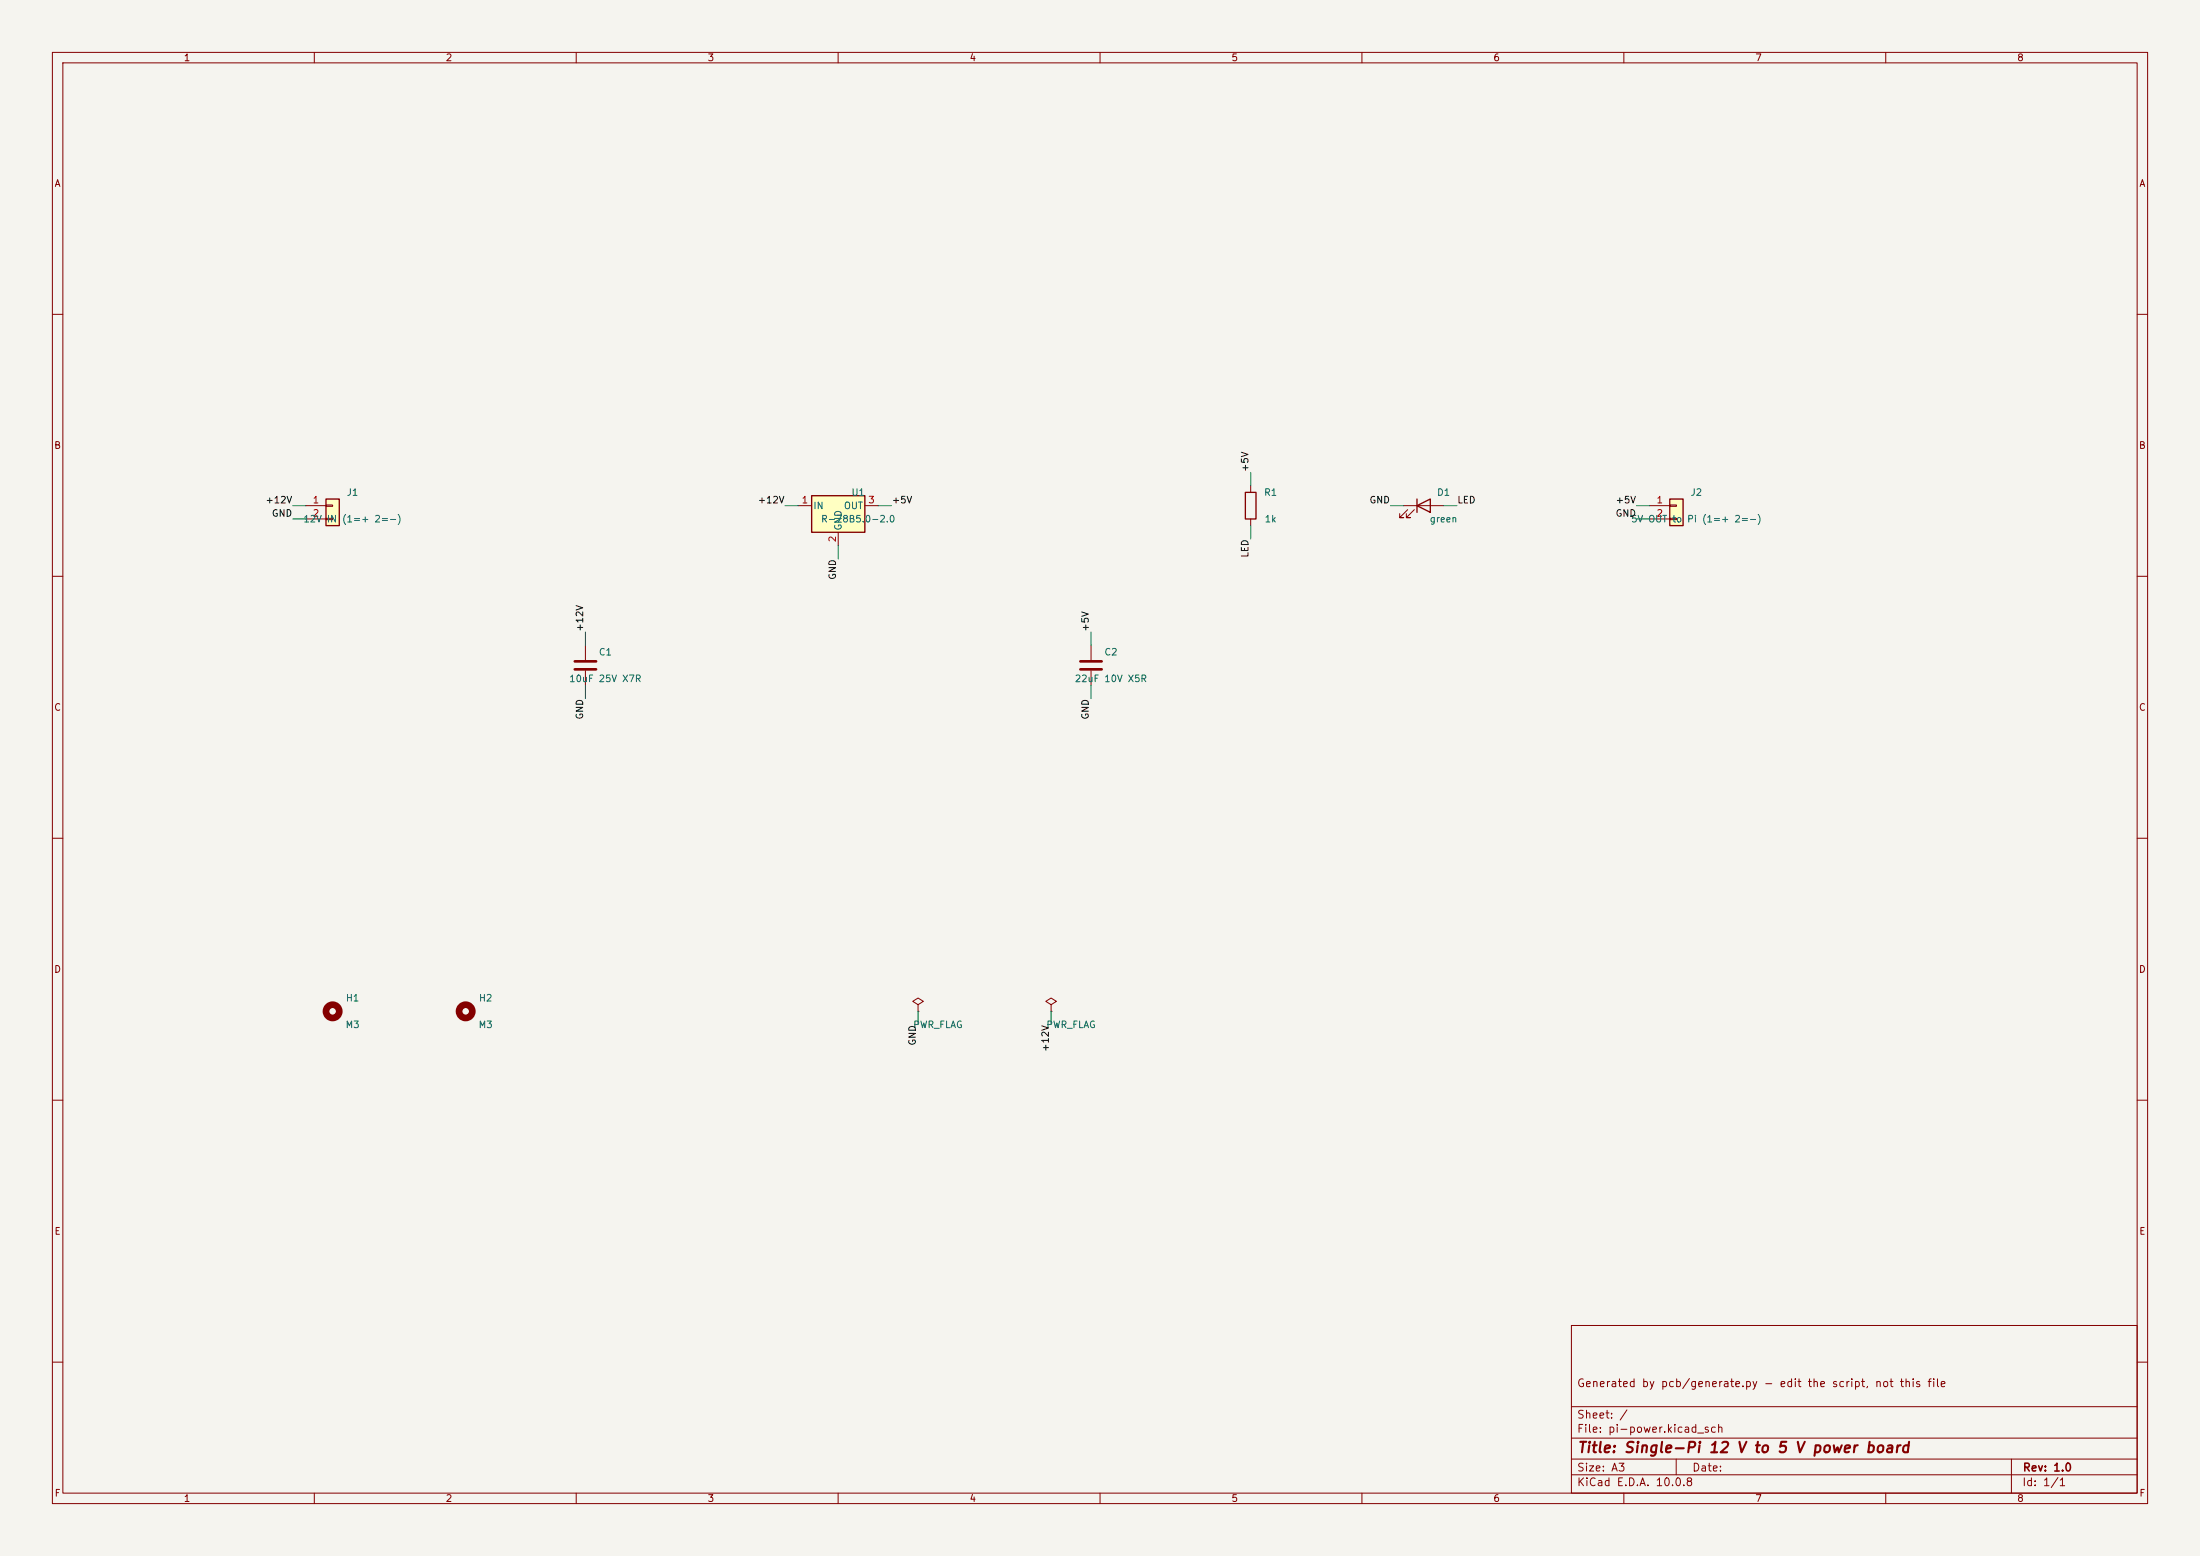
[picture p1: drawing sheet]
(kicad_sch
 (version 20230121)
 (generator eeschema)
 (paper A3)
 (title_block
  (title "Single-Pi 12 V to 5 V power board")
  (rev "1.0")
  (comment 1 "Generated by pcb/generate.py - edit the script, not this file"))
 (lib_symbols
  (symbol "Connector_Generic:Conn_01x02"
   (pin_names hide
    (offset 1.016)) (in_bom yes) (on_board yes)
   (property "Reference" "J" (at 0 2.54 0) (effects (font (size 1.27 1.27))))
   (property "Value" "Conn_01x02" (at 0 -5.08 0) (effects (font (size 1.27 1.27))))
   (property "Footprint" "" (at 0 0 0) (effects hide (font (size 1.27 1.27))))
   (property "Datasheet" "~" (at 0 0 0) (effects hide (font (size 1.27 1.27))))
   (symbol "Conn_01x02_1_1"
    (rectangle (start -1.27 -2.413) (end 0 -2.667) (stroke (width 0.1524) (type default)) (fill (type none)))
    (rectangle (start -1.27 0.127) (end 0 -0.127) (stroke (width 0.1524) (type default)) (fill (type none)))
    (rectangle (start -1.27 1.27) (end 1.27 -3.81) (stroke (width 0.254) (type default)) (fill (type background)))
    (pin passive line (at -5.08 0 0) (length 3.81) (name "Pin_1" (effects (font (size 1.27 1.27)))) (number "1" (effects (font (size 1.27 1.27)))))
    (pin passive line (at -5.08 -2.54 0) (length 3.81) (name "Pin_2" (effects (font (size 1.27 1.27)))) (number "2" (effects (font (size 1.27 1.27)))))))
  (symbol "Device:C"
   (pin_numbers hide)
   (pin_names
    (offset 0.254)) (in_bom yes) (on_board yes)
   (property "Reference" "C" (at 0.635 2.54 0) (effects (font (size 1.27 1.27)) (justify left)))
   (property "Value" "C" (at 0.635 -2.54 0) (effects (font (size 1.27 1.27)) (justify left)))
   (property "Footprint" "" (at 0.9652 -3.81 0) (effects hide (font (size 1.27 1.27))))
   (property "Datasheet" "~" (at 0 0 0) (effects hide (font (size 1.27 1.27))))
   (symbol "C_0_1"
    (polyline (pts (xy -2.032 -0.762) (xy 2.032 -0.762)) (stroke (width 0.508) (type default)) (fill (type none)))
    (polyline (pts (xy -2.032 0.762) (xy 2.032 0.762)) (stroke (width 0.508) (type default)) (fill (type none))))
   (symbol "C_1_1"
    (pin passive line (at 0 3.81 270) (length 2.794) (name "~" (effects (font (size 1.27 1.27)))) (number "1" (effects (font (size 1.27 1.27)))))
    (pin passive line (at 0 -3.81 90) (length 2.794) (name "~" (effects (font (size 1.27 1.27)))) (number "2" (effects (font (size 1.27 1.27)))))))
  (symbol "Regulator_Switching:R-78B1.2-2.0"
   (pin_names
    (offset 0.254)) (in_bom yes) (on_board yes)
   (property "Reference" "U" (at -3.81 3.175 0) (effects (font (size 1.27 1.27))))
   (property "Value" "R-78B1.2-2.0" (at 0 3.175 0) (effects (font (size 1.27 1.27)) (justify left)))
   (property "Footprint" "Converter_DCDC:Converter_DCDC_RECOM_R-78B-2.0_THT" (at 1.27 -6.35 0) (effects hide (font italic (size 1.27 1.27)) (justify left)))
   (property "Datasheet" "https://www.recom-power.com/pdf/Innoline/R-78Bxx-2.0.pdf" (at 0 0 0) (effects hide (font (size 1.27 1.27))))
   (symbol "R-78B1.2-2.0_0_1"
    (rectangle (start -5.08 1.905) (end 5.08 -5.08) (stroke (width 0.254) (type default)) (fill (type background))))
   (symbol "R-78B1.2-2.0_1_1"
    (pin power_in line (at -7.62 0 0) (length 2.54) (name "IN" (effects (font (size 1.27 1.27)))) (number "1" (effects (font (size 1.27 1.27)))))
    (pin power_in line (at 0 -7.62 90) (length 2.54) (name "GND" (effects (font (size 1.27 1.27)))) (number "2" (effects (font (size 1.27 1.27)))))
    (pin power_out line (at 7.62 0 180) (length 2.54) (name "OUT" (effects (font (size 1.27 1.27)))) (number "3" (effects (font (size 1.27 1.27)))))))
  (symbol "Device:R"
   (pin_numbers hide)
   (pin_names
    (offset 0)) (in_bom yes) (on_board yes)
   (property "Reference" "R" (at 2.032 0 90) (effects (font (size 1.27 1.27))))
   (property "Value" "R" (at 0 0 90) (effects (font (size 1.27 1.27))))
   (property "Footprint" "" (at -1.778 0 90) (effects hide (font (size 1.27 1.27))))
   (property "Datasheet" "~" (at 0 0 0) (effects hide (font (size 1.27 1.27))))
   (symbol "R_0_1"
    (rectangle (start -1.016 -2.54) (end 1.016 2.54) (stroke (width 0.254) (type default)) (fill (type none))))
   (symbol "R_1_1"
    (pin passive line (at 0 3.81 270) (length 1.27) (name "~" (effects (font (size 1.27 1.27)))) (number "1" (effects (font (size 1.27 1.27)))))
    (pin passive line (at 0 -3.81 90) (length 1.27) (name "~" (effects (font (size 1.27 1.27)))) (number "2" (effects (font (size 1.27 1.27)))))))
  (symbol "Device:LED"
   (pin_numbers hide)
   (pin_names hide
    (offset 1.016)) (in_bom yes) (on_board yes)
   (property "Reference" "D" (at 0 2.54 0) (effects (font (size 1.27 1.27))))
   (property "Value" "LED" (at 0 -2.54 0) (effects (font (size 1.27 1.27))))
   (property "Footprint" "" (at 0 0 0) (effects hide (font (size 1.27 1.27))))
   (property "Datasheet" "~" (at 0 0 0) (effects hide (font (size 1.27 1.27))))
   (symbol "LED_0_1"
    (polyline (pts (xy -1.27 -1.27) (xy -1.27 1.27)) (stroke (width 0.254) (type default)) (fill (type none)))
    (polyline (pts (xy -1.27 0) (xy 1.27 0)) (stroke (width 0) (type default)) (fill (type none)))
    (polyline (pts (xy 1.27 -1.27) (xy 1.27 1.27) (xy -1.27 0) (xy 1.27 -1.27)) (stroke (width 0.254) (type default)) (fill (type none)))
    (polyline (pts (xy -3.048 -0.762) (xy -4.572 -2.286) (xy -3.81 -2.286) (xy -4.572 -2.286) (xy -4.572 -1.524)) (stroke (width 0) (type default)) (fill (type none)))
    (polyline (pts (xy -1.778 -0.762) (xy -3.302 -2.286) (xy -2.54 -2.286) (xy -3.302 -2.286) (xy -3.302 -1.524)) (stroke (width 0) (type default)) (fill (type none))))
   (symbol "LED_1_1"
    (pin passive line (at -3.81 0 0) (length 2.54) (name "K" (effects (font (size 1.27 1.27)))) (number "1" (effects (font (size 1.27 1.27)))))
    (pin passive line (at 3.81 0 180) (length 2.54) (name "A" (effects (font (size 1.27 1.27)))) (number "2" (effects (font (size 1.27 1.27)))))))
  (symbol "Mechanical:MountingHole"
   (pin_names
    (offset 1.016)) (in_bom yes) (on_board yes)
   (property "Reference" "H" (at 0 5.08 0) (effects (font (size 1.27 1.27))))
   (property "Value" "MountingHole" (at 0 3.175 0) (effects (font (size 1.27 1.27))))
   (property "Footprint" "" (at 0 0 0) (effects hide (font (size 1.27 1.27))))
   (property "Datasheet" "~" (at 0 0 0) (effects hide (font (size 1.27 1.27))))
   (symbol "MountingHole_0_1"
    (circle (center 0 0) (radius 1.27) (stroke (width 1.27) (type default)) (fill (type none)))))
  (symbol "power:PWR_FLAG"
   (power)
   (pin_numbers hide)
   (pin_names hide
    (offset 0)) (in_bom yes) (on_board yes)
   (property "Reference" "#FLG" (at 0 1.905 0) (effects hide (font (size 1.27 1.27))))
   (property "Value" "PWR_FLAG" (at 0 3.81 0) (effects (font (size 1.27 1.27))))
   (property "Footprint" "" (at 0 0 0) (effects hide (font (size 1.27 1.27))))
   (property "Datasheet" "~" (at 0 0 0) (effects hide (font (size 1.27 1.27))))
   (symbol "PWR_FLAG_0_0"
    (pin power_out line (at 0 0 90) (length 0) (name "pwr" (effects (font (size 1.27 1.27)))) (number "1" (effects (font (size 1.27 1.27))))))
   (symbol "PWR_FLAG_0_1"
    (polyline (pts (xy 0 0) (xy 0 1.27) (xy -1.016 1.905) (xy 0 2.54) (xy 1.016 1.905) (xy 0 1.27)) (stroke (width 0) (type default)) (fill (type none))))))
 (symbol
  (lib_id "Connector_Generic:Conn_01x02") (at 63.5 96.52 0) (unit 1) (in_bom yes) (on_board yes) (dnp no)
  (property "Reference" "J1" (at 67.31 93.97999999999999 0) (effects (font (size 1.27 1.27))))
  (property "Value" "12V IN (1=+ 2=-)" (at 67.31 99.06 0) (effects (font (size 1.27 1.27))))
  (property "Footprint" "TerminalBlock_Phoenix:TerminalBlock_Phoenix_MKDS-1,5-2-5.08_1x02_P5.08mm_Horizontal" (at 63.5 101.6 0) (effects hide (font (size 1.27 1.27))))
  (property "Datasheet" "~" (at 63.5 104.14 0) (effects hide (font (size 1.27 1.27))))
  (property "MPN" "Phoenix Contact 1715721 (MKDS 1,5/2-5,08)" (at 63.5 106.67999999999999 0) (effects hide (font (size 1.27 1.27)))) (pin "1") (pin "2"))
 (wire (pts (xy 58.42 96.52) (xy 55.88 96.52)) (stroke (width 0) (type default)))
 (label "+12V" (at 55.88 96.52 180) (fields_autoplaced) (effects (font (size 1.27 1.27)) (justify right bottom)))
 (wire (pts (xy 58.42 99.06) (xy 55.88 99.06)) (stroke (width 0) (type default)))
 (label "GND" (at 55.88 99.06 180) (fields_autoplaced) (effects (font (size 1.27 1.27)) (justify right bottom)))
 (symbol
  (lib_id "Device:C") (at 111.76 127.0 0) (unit 1) (in_bom yes) (on_board yes) (dnp no)
  (property "Reference" "C1" (at 115.57000000000001 124.46 0) (effects (font (size 1.27 1.27))))
  (property "Value" "10uF 25V X7R" (at 115.57000000000001 129.54 0) (effects (font (size 1.27 1.27))))
  (property "Footprint" "Capacitor_SMD:C_1206_3216Metric" (at 111.76 132.08 0) (effects hide (font (size 1.27 1.27))))
  (property "Datasheet" "~" (at 111.76 134.62 0) (effects hide (font (size 1.27 1.27))))
  (property "MPN" "Murata GRM31CR71E106KA12L or equiv. (10uF 25V X7R 1206)" (at 111.76 137.16 0) (effects hide (font (size 1.27 1.27)))) (pin "1") (pin "2"))
 (wire (pts (xy 111.76 123.19) (xy 111.76 120.65)) (stroke (width 0) (type default)))
 (label "+12V" (at 111.76 120.65 90) (fields_autoplaced) (effects (font (size 1.27 1.27)) (justify left bottom)))
 (wire (pts (xy 111.76 130.81) (xy 111.76 133.35)) (stroke (width 0) (type default)))
 (label "GND" (at 111.76 133.35 270) (fields_autoplaced) (effects (font (size 1.27 1.27)) (justify right bottom)))
 (symbol
  (lib_id "Regulator_Switching:R-78B1.2-2.0") (at 160.02 96.52 0) (unit 1) (in_bom yes) (on_board yes) (dnp no)
  (property "Reference" "U1" (at 163.83 93.97999999999999 0) (effects (font (size 1.27 1.27))))
  (property "Value" "R-78B5.0-2.0" (at 163.83 99.06 0) (effects (font (size 1.27 1.27))))
  (property "Footprint" "Converter_DCDC:Converter_DCDC_RECOM_R-78B-2.0_THT" (at 160.02 101.6 0) (effects hide (font (size 1.27 1.27))))
  (property "Datasheet" "~" (at 160.02 104.14 0) (effects hide (font (size 1.27 1.27))))
  (property "MPN" "RECOM R-78B5.0-2.0" (at 160.02 106.67999999999999 0) (effects hide (font (size 1.27 1.27)))) (pin "1") (pin "2") (pin "3"))
 (wire (pts (xy 152.4 96.52) (xy 149.86 96.52)) (stroke (width 0) (type default)))
 (label "+12V" (at 149.86 96.52 180) (fields_autoplaced) (effects (font (size 1.27 1.27)) (justify right bottom)))
 (wire (pts (xy 160.02 104.14) (xy 160.02 106.68)) (stroke (width 0) (type default)))
 (label "GND" (at 160.02 106.68 270) (fields_autoplaced) (effects (font (size 1.27 1.27)) (justify right bottom)))
 (wire (pts (xy 167.64 96.52) (xy 170.18 96.52)) (stroke (width 0) (type default)))
 (label "+5V" (at 170.18 96.52 0) (fields_autoplaced) (effects (font (size 1.27 1.27)) (justify left bottom)))
 (symbol
  (lib_id "Device:C") (at 208.28 127.0 0) (unit 1) (in_bom yes) (on_board yes) (dnp no)
  (property "Reference" "C2" (at 212.09 124.46 0) (effects (font (size 1.27 1.27))))
  (property "Value" "22uF 10V X5R" (at 212.09 129.54 0) (effects (font (size 1.27 1.27))))
  (property "Footprint" "Capacitor_SMD:C_1206_3216Metric" (at 208.28 132.08 0) (effects hide (font (size 1.27 1.27))))
  (property "Datasheet" "~" (at 208.28 134.62 0) (effects hide (font (size 1.27 1.27))))
  (property "MPN" "Murata GRM31CR61A226KE19L or equiv. (22uF 10V X5R 1206)" (at 208.28 137.16 0) (effects hide (font (size 1.27 1.27)))) (pin "1") (pin "2"))
 (wire (pts (xy 208.28 123.19) (xy 208.28 120.65)) (stroke (width 0) (type default)))
 (label "+5V" (at 208.28 120.65 90) (fields_autoplaced) (effects (font (size 1.27 1.27)) (justify left bottom)))
 (wire (pts (xy 208.28 130.81) (xy 208.28 133.35)) (stroke (width 0) (type default)))
 (label "GND" (at 208.28 133.35 270) (fields_autoplaced) (effects (font (size 1.27 1.27)) (justify right bottom)))
 (symbol
  (lib_id "Device:R") (at 238.76 96.52 0) (unit 1) (in_bom yes) (on_board yes) (dnp no)
  (property "Reference" "R1" (at 242.57 93.97999999999999 0) (effects (font (size 1.27 1.27))))
  (property "Value" "1k" (at 242.57 99.06 0) (effects (font (size 1.27 1.27))))
  (property "Footprint" "Resistor_SMD:R_0805_2012Metric" (at 238.76 101.6 0) (effects hide (font (size 1.27 1.27))))
  (property "Datasheet" "~" (at 238.76 104.14 0) (effects hide (font (size 1.27 1.27))))
  (property "MPN" "any 1k 1% 0805 thick film" (at 238.76 106.67999999999999 0) (effects hide (font (size 1.27 1.27)))) (pin "1") (pin "2"))
 (wire (pts (xy 238.76 92.71) (xy 238.76 90.17)) (stroke (width 0) (type default)))
 (label "+5V" (at 238.76 90.17 90) (fields_autoplaced) (effects (font (size 1.27 1.27)) (justify left bottom)))
 (wire (pts (xy 238.76 100.33) (xy 238.76 102.87)) (stroke (width 0) (type default)))
 (label "LED" (at 238.76 102.87 270) (fields_autoplaced) (effects (font (size 1.27 1.27)) (justify right bottom)))
 (symbol
  (lib_id "Device:LED") (at 271.78 96.52 0) (unit 1) (in_bom yes) (on_board yes) (dnp no)
  (property "Reference" "D1" (at 275.59 93.97999999999999 0) (effects (font (size 1.27 1.27))))
  (property "Value" "green" (at 275.59 99.06 0) (effects (font (size 1.27 1.27))))
  (property "Footprint" "LED_SMD:LED_0805_2012Metric" (at 271.78 101.6 0) (effects hide (font (size 1.27 1.27))))
  (property "Datasheet" "~" (at 271.78 104.14 0) (effects hide (font (size 1.27 1.27))))
  (property "MPN" "any green 0805 LED, Vf ~2 V" (at 271.78 106.67999999999999 0) (effects hide (font (size 1.27 1.27)))) (pin "1") (pin "2"))
 (wire (pts (xy 267.97 96.52) (xy 265.43 96.52)) (stroke (width 0) (type default)))
 (label "GND" (at 265.43 96.52 180) (fields_autoplaced) (effects (font (size 1.27 1.27)) (justify right bottom)))
 (wire (pts (xy 275.59 96.52) (xy 278.13 96.52)) (stroke (width 0) (type default)))
 (label "LED" (at 278.13 96.52 0) (fields_autoplaced) (effects (font (size 1.27 1.27)) (justify left bottom)))
 (symbol
  (lib_id "Connector_Generic:Conn_01x02") (at 320.04 96.52 0) (unit 1) (in_bom yes) (on_board yes) (dnp no)
  (property "Reference" "J2" (at 323.85 93.97999999999999 0) (effects (font (size 1.27 1.27))))
  (property "Value" "5V OUT to Pi (1=+ 2=-)" (at 323.85 99.06 0) (effects (font (size 1.27 1.27))))
  (property "Footprint" "TerminalBlock_Phoenix:TerminalBlock_Phoenix_MKDS-1,5-2-5.08_1x02_P5.08mm_Horizontal" (at 320.04 101.6 0) (effects hide (font (size 1.27 1.27))))
  (property "Datasheet" "~" (at 320.04 104.14 0) (effects hide (font (size 1.27 1.27))))
  (property "MPN" "Phoenix Contact 1715721 (MKDS 1,5/2-5,08)" (at 320.04 106.67999999999999 0) (effects hide (font (size 1.27 1.27)))) (pin "1") (pin "2"))
 (wire (pts (xy 314.96 96.52) (xy 312.42 96.52)) (stroke (width 0) (type default)))
 (label "+5V" (at 312.42 96.52 180) (fields_autoplaced) (effects (font (size 1.27 1.27)) (justify right bottom)))
 (wire (pts (xy 314.96 99.06) (xy 312.42 99.06)) (stroke (width 0) (type default)))
 (label "GND" (at 312.42 99.06 180) (fields_autoplaced) (effects (font (size 1.27 1.27)) (justify right bottom)))
 (symbol
  (lib_id "Mechanical:MountingHole") (at 63.5 193.04 0) (unit 1) (in_bom no) (on_board yes) (dnp no)
  (property "Reference" "H1" (at 67.31 190.5 0) (effects (font (size 1.27 1.27))))
  (property "Value" "M3" (at 67.31 195.57999999999998 0) (effects (font (size 1.27 1.27))))
  (property "Footprint" "MountingHole:MountingHole_3.2mm_M3" (at 63.5 198.12 0) (effects hide (font (size 1.27 1.27))))
  (property "Datasheet" "~" (at 63.5 200.66 0) (effects hide (font (size 1.27 1.27))))
  (property "MPN" "" (at 63.5 203.2 0) (effects hide (font (size 1.27 1.27)))))
 (symbol
  (lib_id "Mechanical:MountingHole") (at 88.9 193.04 0) (unit 1) (in_bom no) (on_board yes) (dnp no)
  (property "Reference" "H2" (at 92.71000000000001 190.5 0) (effects (font (size 1.27 1.27))))
  (property "Value" "M3" (at 92.71000000000001 195.57999999999998 0) (effects (font (size 1.27 1.27))))
  (property "Footprint" "MountingHole:MountingHole_3.2mm_M3" (at 88.9 198.12 0) (effects hide (font (size 1.27 1.27))))
  (property "Datasheet" "~" (at 88.9 200.66 0) (effects hide (font (size 1.27 1.27))))
  (property "MPN" "" (at 88.9 203.2 0) (effects hide (font (size 1.27 1.27)))))
 (symbol
  (lib_id "power:PWR_FLAG") (at 175.26 193.04 0) (unit 1) (in_bom no) (on_board no) (dnp no)
  (property "Reference" "#FLG01" (at 179.07 190.5 0) (effects hide (font (size 1.27 1.27))))
  (property "Value" "PWR_FLAG" (at 179.07 195.57999999999998 0) (effects (font (size 1.27 1.27))))
  (property "Footprint" "" (at 175.26 198.12 0) (effects hide (font (size 1.27 1.27))))
  (property "Datasheet" "~" (at 175.26 200.66 0) (effects hide (font (size 1.27 1.27))))
  (property "MPN" "" (at 175.26 203.2 0) (effects hide (font (size 1.27 1.27)))) (pin "1"))
 (wire (pts (xy 175.26 193.04) (xy 175.26 195.58)) (stroke (width 0) (type default)))
 (label "GND" (at 175.26 195.58 270) (fields_autoplaced) (effects (font (size 1.27 1.27)) (justify right bottom)))
 (symbol
  (lib_id "power:PWR_FLAG") (at 200.66 193.04 0) (unit 1) (in_bom no) (on_board no) (dnp no)
  (property "Reference" "#FLG02" (at 204.47 190.5 0) (effects hide (font (size 1.27 1.27))))
  (property "Value" "PWR_FLAG" (at 204.47 195.57999999999998 0) (effects (font (size 1.27 1.27))))
  (property "Footprint" "" (at 200.66 198.12 0) (effects hide (font (size 1.27 1.27))))
  (property "Datasheet" "~" (at 200.66 200.66 0) (effects hide (font (size 1.27 1.27))))
  (property "MPN" "" (at 200.66 203.2 0) (effects hide (font (size 1.27 1.27)))) (pin "1"))
 (wire (pts (xy 200.66 193.04) (xy 200.66 195.58)) (stroke (width 0) (type default)))
 (label "+12V" (at 200.66 195.58 270) (fields_autoplaced) (effects (font (size 1.27 1.27)) (justify right bottom)))
 (sheet_instances (path ""
   (page "1"))))
